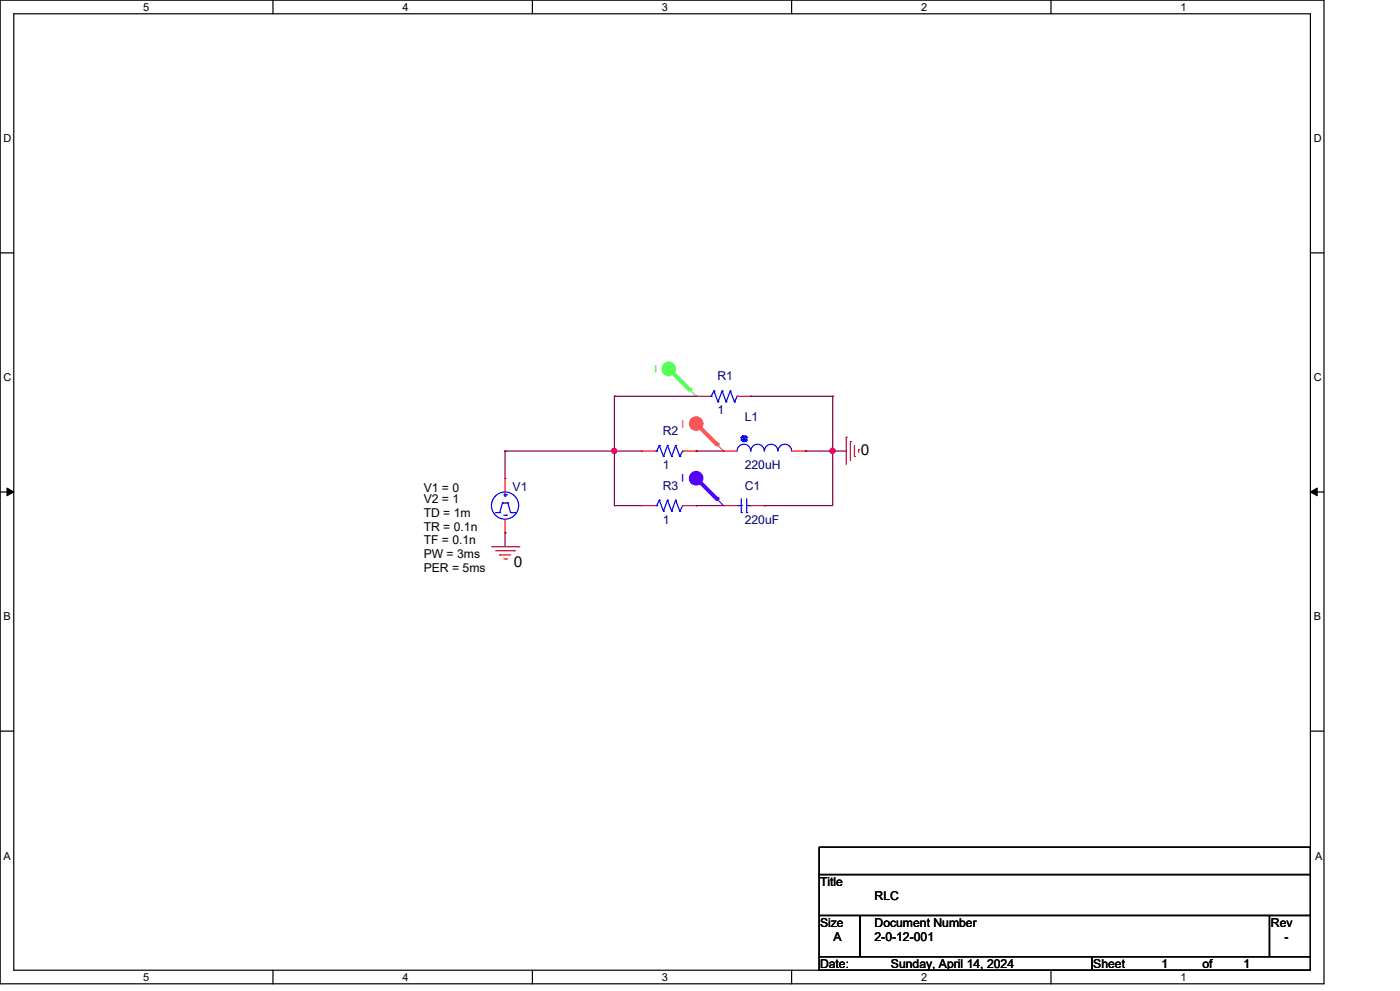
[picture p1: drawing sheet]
<svg xmlns="http://www.w3.org/2000/svg" width="297mm" height="210mm" viewBox="0 0 297 210" stroke-linecap="round" stroke-linejoin="round" font-family="sans-serif">
<g fill="none" stroke="#000" stroke-width=".25">
<path d="M0 0h280.6v208.4h-280.6zM2.9 2.9h274.8v202.6h-274.8zM57.8 0v2.9M112.8 0v2.9M167.8 0v2.9M222.7 0v2.9M0 53.6h2.9M277.7 53.6h2.9M0 104.2h2.9M277.7 104.2h2.9M0 154.9h2.9M277.7 154.9h2.9"/>
<path d="M173.6 179.4h104.1v5.8h-104.1zM173.6 185.2h104.1v8.7h-104.1zM173.6 193.9h8.7v8.7h-8.7zM182.3 193.9h86.7v8.7h-86.7zM269 193.9h8.7v8.7h-8.7zM57.8 205.5v2.9M112.8 205.5v2.9M167.8 205.5v2.9M173.6 202.6h57.8v2.9h-57.8zM222.7 205.5v2.9M231.4 202.6h46.3v2.9h-46.3z"/>
</g>
<path d="M1.5 103.4l1.4 .8-1.4 .8zM277.7 104.2l1.4-.8v1.6z" fill="#000" stroke="#000" stroke-width=".21"/>
<g fill="none" stroke="#f00" stroke-width=".25">
<path d="M179.3 92.6h.1M179.3 92.6v5.8M180.2 93.5h.1M180.2 93.5v4.1M181.1 96.7h.1M181.1 94.4v2.3M182 95.2h.1M182 95.2v.6M104.2 115.8h5.7M105 116.7h4.1M105.9 117.5h.1M105.9 117.5h2.3"/>
<path d="M106.8 118.4h.5M107.3 118.4h.1M109.1 116.7h.1M109.9 115.8h.1"/>
</g>
<circle cx="141.7" cy="78.1" r="1.43" fill="#5f5" stroke="#5f5" stroke-width=".25"/>
<path d="M141.7 78.1l5.8 5.8M147.5 83.9h.1" fill="none" stroke="#5f5" stroke-width=".25"/>
<path d="M141.7 78.1l4.4 4.4" fill="none" stroke="#5f5" stroke-width=".85"/>
<circle cx="146.1" cy="82.5" r=".42" fill="#5f5"/>
<circle cx="147.5" cy="89.7" r="1.42" fill="#f55" stroke="#f55" stroke-width=".25"/>
<path d="M147.5 89.7l5.8 5.8M153.3 95.5h.1" fill="none" stroke="#f55" stroke-width=".25"/>
<path d="M147.5 89.7l4.4 4.4" fill="none" stroke="#f55" stroke-width=".85"/>
<circle cx="151.9" cy="94.1" r=".42" fill="#f55"/>
<circle cx="147.5" cy="101.3" r="1.43" fill="#50f" stroke="#50f" stroke-width=".25"/>
<path d="M147.5 101.3l5.8 5.8M153.3 107.1h.1" fill="none" stroke="#50f" stroke-width=".25"/>
<path d="M147.5 101.3l4.4 4.3" fill="none" stroke="#50f" stroke-width=".85"/>
<circle cx="151.9" cy="105.6" r=".42" fill="#50f"/>
<g fill="none" stroke="#00f" stroke-width=".25">
<path d="M138.9 95.5h.3M139.2 95.5h.1M139.7 94.4h.1M139.7 94.4l-.5 1.1M139.7 94.4l.9 2.3M140.6 96.7h.1M141.5 94.4h.1M141.5 94.4l-.9 2.3M141.5 94.4l.8 2.3M142.3 96.7h.1M143.2 94.4h.1M143.2 94.4l-.9 2.3"/>
<path d="M143.2 94.4l.9 2.3M144.1 96.7h.1M144.7 95.5h.1M144.7 95.5l-.6 1.2M150.4 83.9h.3M150.7 83.9h.1M151.3 82.8h.1M151.3 82.8l-.6 1.1M151.3 82.8l.8 2.3M152.1 85.1h.1M153 82.8h.1M153 82.8l-.9 2.3"/>
<path d="M153 82.8l.9 2.3M153.9 85.1h.1M154.8 82.8h.1M154.8 82.8l-.9 2.3M154.8 82.8l.9 2.3M155.7 85.1h.1M156.2 83.9h.1M156.2 83.9l-.5 1.2M157.1 93.2h.1M157.1 92.6h.1M157.1 93.2l.3 .3M157.1 92.6v.6"/>
<path d="M157.1 92.6l1.1 .6M157.4 92.4h.1M157.4 93.5h.1M157.4 92.4l-.3 .2M157.4 92.4h.5M157.4 92.4l.5 1.1M157.4 93.5h.5M157.9 92.4h.1M157.9 93.5h.1M157.9 92.4l-.5 1.1M157.9 92.4l.3 .2M158.2 92.6h.1"/>
<path d="M158.2 93.2h.1M158.2 92.6l-1.1 .6M158.2 92.6v.6M158.2 93.2l-.3 .3M159.1 95.5a1.44 1.44 0 0 0-1.5-1.4 1.44 1.44 0 0 0-1.4 1.4M162 95.5a1.42 1.42 0 0 0-1.5-1.4 1.42 1.42 0 0 0-1.4 1.4M164.8 95.5a1.42 1.42 0 0 0-1.4-1.4 1.42 1.42 0 0 0-1.4 1.4M167.8 95.5a1.44 1.44 0 0 0-1.5-1.4 1.44 1.44 0 0 0-1.4 1.4M105 108.6h.9M105.9 108.6h.1M106.5 106.5h.1M106.5 106.5l-.6 2.1"/>
<path d="M106.5 106.5h1.1M106.8 109.1h.5M106.8 104.8h.5M107 105.1h.1M107 104.5v.6M107.3 109.1h.1M107.3 104.8h.1M107.6 106.5h.1M107.6 106.5l.6 2.1M108.2 108.6h.1M108.2 108.6h.9M109.1 108.6h.1"/>
<path d="M138.9 107.1h.3M139.2 107.1h.1M139.7 105.9h.1M139.7 105.9l-.5 1.2M139.7 105.9l.9 2.4M140.6 108.3h.1M141.5 105.9h.1M141.5 105.9l-.9 2.4M141.5 105.9l.8 2.4M142.3 108.3h.1M143.2 105.9h.1M143.2 105.9l-.9 2.4"/>
<path d="M143.2 105.9l.9 2.4M144.1 108.3h.1M144.7 107.1h.1M144.7 107.1l-.6 1.2M156.2 107.1h.9M157.1 108.6h.1M157.1 107.1h.1M157.1 105.6v3M158.2 108.6h.1M158.2 107.1h.9M158.2 105.6v3M159.1 107.1h.1"/>
<circle cx="107" cy="107.1" r="2.88"/>
</g>
<g fill="none" stroke="#f00" stroke-width=".25">
<path d="M136 95.5h.1M136 95.5h2.9M144.7 95.5h2.8M147.5 95.5h.1M147.5 83.9h.1M147.5 83.9h2.9M153.3 95.5h.1M153.3 95.5h2.9M156.2 83.9h2.9M159.1 83.9h.1M167.8 95.5h2.9M170.7 95.5h.1"/>
<path d="M107 101.3h.1M107 112.9h.1M107 101.3v2.9M107 110v2.9M136 107.1h.1M136 107.1h2.9M144.7 107.1h2.8M147.5 107.1h.1M153.3 107.1h.1M153.3 107.1h2.9M159.1 107.1h2.9M162 107.1h.1"/>
</g>
<g fill="none" stroke="#800040" stroke-width=".25">
<path d="M107 95.5h.1M107 95.5v5.8M107 95.5h29M130.2 83.9h.1M130.2 95.5h.1M130.2 83.9h17.3M130.2 83.9v23.2M147.5 95.5h.1M147.5 95.5h5.8M159.1 83.9h.1M159.1 83.9h17.4M170.7 95.5h.1"/>
<path d="M170.7 95.5h8.6M176.5 95.5h.1M176.5 83.9h.1M176.5 83.9v23.2h-14.5M107 112.9h.1M107 112.9v2.9M130.2 107.1h.1M130.2 107.1h5.8M147.5 107.1h.1M147.5 107.1h5.8M162 107.1h.1"/>
</g>
<g fill="#f0f" stroke="#f0f" stroke-width=".25">
<circle cx="130.2" cy="95.5" r=".55"/>
<circle cx="176.5" cy="95.5" r=".56"/>
</g>
<g font-size="3.2">
<text x="182.5" y="96.4">0</text>
<text x="108.9" y="120.1">0</text>
</g>
<g font-size="2.6" fill="#000080">
<text x="152.1" y="80.5">R1</text>
<text x="152.1" y="87.8">1</text>
<text x="157.8" y="89.2">L1</text>
<text x="140.5" y="92.1">R2</text>
<text x="140.5" y="99.4">1</text>
<text x="157.8" y="99.4">220uH</text>
<text x="108.6" y="104">V1</text>
<text x="140.5" y="103.7">R3</text>
<text x="157.8" y="103.7">C1</text>
<text x="140.5" y="111">1</text>
<text x="157.8" y="111">220uF</text>
</g>
<g font-size="2.6">
<text x="89.8" y="104.3">V1 = 0</text>
<text x="89.8" y="106.6">V2 = 1</text>
<text x="89.8" y="109.5">TD = 1m</text>
<text x="89.8" y="112.4">TR = 0.1n</text>
<text x="89.8" y="115.3">TF = 0.1n</text>
<text x="89.8" y="118.2">PW = 3ms</text>
<text x="89.8" y="121.1">PER = 5ms</text>
<text x="173.8" y="187.7">Title</text>
<text x="185.3" y="190.6">RLC</text>
<text x="173.8" y="196.3">Size</text>
<text x="185.3" y="196.3">Document Number</text>
<text x="269.3" y="196.3">Rev</text>
<text x="176.7" y="199.3">A</text>
<text x="185.3" y="199.3">2-0-12-001</text>
<text x="272.2" y="199.3">-</text>
<text x="173.8" y="205.1">Date:</text>
<text x="188.8" y="205.1">Sunday, April 14, 2024</text>
<text x="231.7" y="205.1">Sheet</text>
<text x="246.2" y="205.1">1</text>
<text x="254.8" y="205.1">of</text>
<text x="263.5" y="205.1">1</text>
</g>
<g font-size="2.3">
<text x="30.4" y="2.2">5</text>
<text x="85.3" y="2.2">4</text>
<text x="140.3" y="2.2">3</text>
<text x="195.2" y="2.2">2</text>
<text x="250.2" y="2.2">1</text>
<text x=".8" y="30.1">D</text>
<text x="278.4" y="30.1">D</text>
<text x=".8" y="80.8">C</text>
<text x="278.4" y="80.8">C</text>
<text x=".8" y="131.4">B</text>
<text x="278.4" y="131.4">B</text>
<text x=".8" y="182.2">A</text>
<text x="278.7" y="182.2">A</text>
<text x="30.4" y="207.7">5</text>
<text x="85.3" y="207.7">4</text>
<text x="140.3" y="207.7">3</text>
<text x="195.2" y="207.7">2</text>
<text x="250.2" y="207.7">1</text>
</g>
<text font-size="2.3" fill="#5f5" x="139.3" y="77.3" transform="rotate(180 139.3 77.3)">I</text>
<text font-size="2.3" fill="#f55" x="145.1" y="88.9" transform="rotate(180 145.1 88.9)">I</text>
<text font-size="2.3" fill="#50f" x="145.1" y="100.5" transform="rotate(180 145.1 100.5)">I</text>
</svg>
